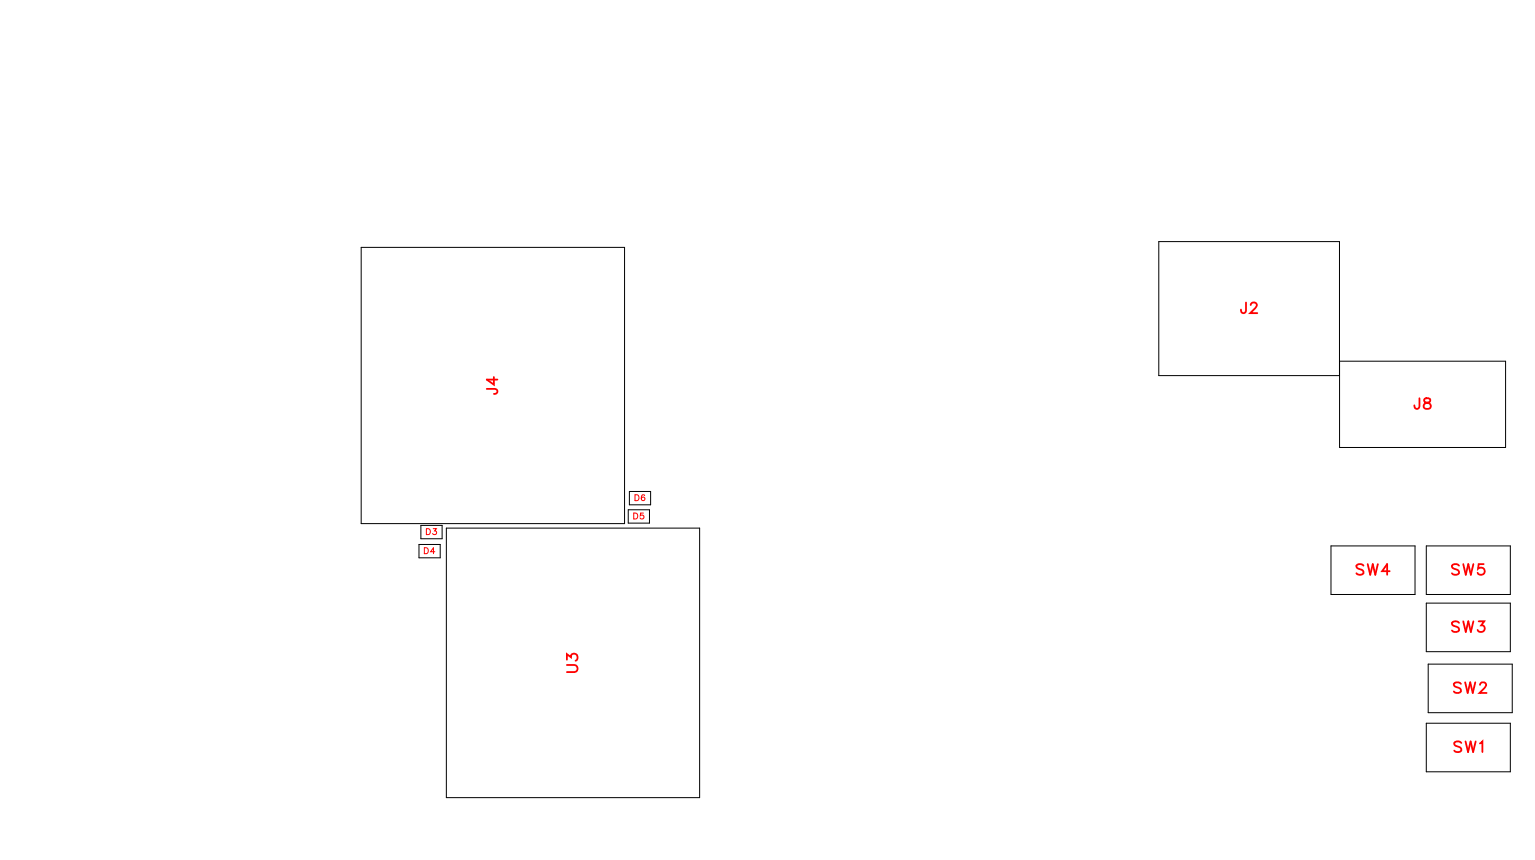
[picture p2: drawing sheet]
<svg xmlns="http://www.w3.org/2000/svg" width="102mm" height="57mm" viewBox="0 0 102 57" stroke-linecap="round" stroke-linejoin="round" font-family="sans-serif">
<path d="M24.1 16.5h17.5v18.4h-17.5zM27.9 36.3h1.4v.9h-1.4zM28 35h1.5v.9h-1.5zM29.7 35.2h16.9v17.9h-16.9zM41.9 34h1.4v.8h-1.4zM41.9 32.7h1.5v.9h-1.5zM88.7 36.4h5.6v3.2h-5.6zM89.3 24.1h11v5.7h-11v-13.7h-12.1v8.9h12.1M95 36.4h5.6v3.2h-5.6zM95 40.2h5.6v3.2h-5.6zM95 48.2h5.6v3.2h-5.6zM95.2 44.2h5.6v3.3h-5.6z" fill="none" stroke="#000" stroke-width=".07"/>
<path d="M28.3 36.5h.1a.21 .21 0 0 1 .1 .2 .21 .21 0 0 1-.1 .2h-.1zM28.4 35.2h.1a.21 .21 0 0 1 .2 .2 .21 .21 0 0 1-.2 .2h-.1zM28.9 35.2h.2l-.1 .2a.13 .13 0 0 1 .1 .2 .16 .16 0 0 1-.3-.1M29 36.8h-.3l.2-.3v.4M42.2 34.2h.2a.21 .21 0 0 1 .1 .2 .21 .21 0 0 1-.1 .2h-.2zM42.3 33h.1a.21 .21 0 0 1 .2 .2 .21 .21 0 0 1-.2 .2h-.1zM42.9 34.2h-.2v.1a.14 .14 0 0 1 .2 0 .15 .15 0 0 1 0 .3 .16 .16 0 0 1-.3-.1M43 33h-.1a.17 .17 0 0 0-.2 .2 .17 .17 0 0 0 .3 .1 .12 .12 0 0 0-.1-.2 .12 .12 0 0 0-.2 .1" fill="none" stroke="#f00" stroke-width=".07"/>
<g fill="none" stroke="#f00" stroke-width=".12">
<path d="M32.4 25.9h.7v.3h-.2M32.9 25.1v.5l-.5-.3h.7M83 20.2v.6h-.2l-.1-.2M83.3 20.3l.2-.1h.1l.1 .1-.1 .2-.3 .4h.5M90.9 37.7l-.2-.1-.3 .1v.1l.5 .3v.1l-.2 .1-.3-.1M91.1 37.6l.2 .7 .2-.7 .1 .7 .2-.7M92.6 38.1h-.5l.3-.5v.7M94.6 26.5v.7h-.3l-.1-.2M94.9 26.6v.2l.3 .1 .1 .1a.24 .24 0 0 1-.2 .2 .24 .24 0 0 1-.2-.2l.4-.3v-.1zM97.2 37.7l-.1-.1-.4 .1 .1 .1 .4 .2v.2l-.1 .1-.4-.1M97.5 37.6l.2 .7 .1-.7 .2 .7 .2-.7M98.9 37.6h-.4v.3a.25 .25 0 0 1 .4 0 .25 .25 0 0 1-.1 .4 .25 .25 0 0 1-.3-.1"/>
<path d="M37.8 44.3h.5l.2 .2-.1 .2-.6 .1M37.8 43.9v-.3l.2 .2a.24 .24 0 0 1 .4-.2 .24 .24 0 0 1-.1 .4M97.2 41.5l-.1-.1-.4 .1 .1 .2 .4 .2v.1l-.1 .1-.4-.1M97.3 45.6l-.1-.1-.3 .1v.1l.4 .3v.1l-.1 .1-.3-.1M97.4 49.5l-.2-.1-.3 .1 .1 .2 .4 .2v.1l-.2 .1-.3-.1M97.5 41.4l.2 .7 .1-.7 .2 .7 .2-.7M97.6 45.5l.2 .7 .2-.7 .1 .7 .2-.7M97.7 49.4l.1 .7 .2-.7 .2 .7 .1-.7M98.5 41.4h.4l-.2 .3a.24 .24 0 0 1 .2 .3 .24 .24 0 0 1-.4 0M98.6 49.5l.2-.1v.7M98.6 45.6l.2-.1h.1l.1 .1-.1 .2-.3 .4h.5"/>
</g>
<g font-size="1.2" fill="#fff">
<text x="82.6" y="21.2">J2</text>
<text x="33.4" y="26.3" transform="rotate(-90 33.4 26.3)">J4</text>
<text x="94.2" y="27.5">J8</text>
<text x="90.3" y="38.6">SW4</text>
<text x="96.7" y="38.6">SW5</text>
<text x="38.8" y="44.8" transform="rotate(-90 38.8 44.8)">U3</text>
<text x="96.7" y="42.4">SW3</text>
<text x="96.8" y="46.5">SW2</text>
<text x="96.8" y="50.4">SW1</text>
</g>
<g font-size=".7" fill="#fff">
<text x="28.4" y="35.8">D3</text>
<text x="42.2" y="34.7">D5</text>
<text x="42.3" y="33.5">D6</text>
<text x="28.2" y="37">D4</text>
</g>
</svg>
